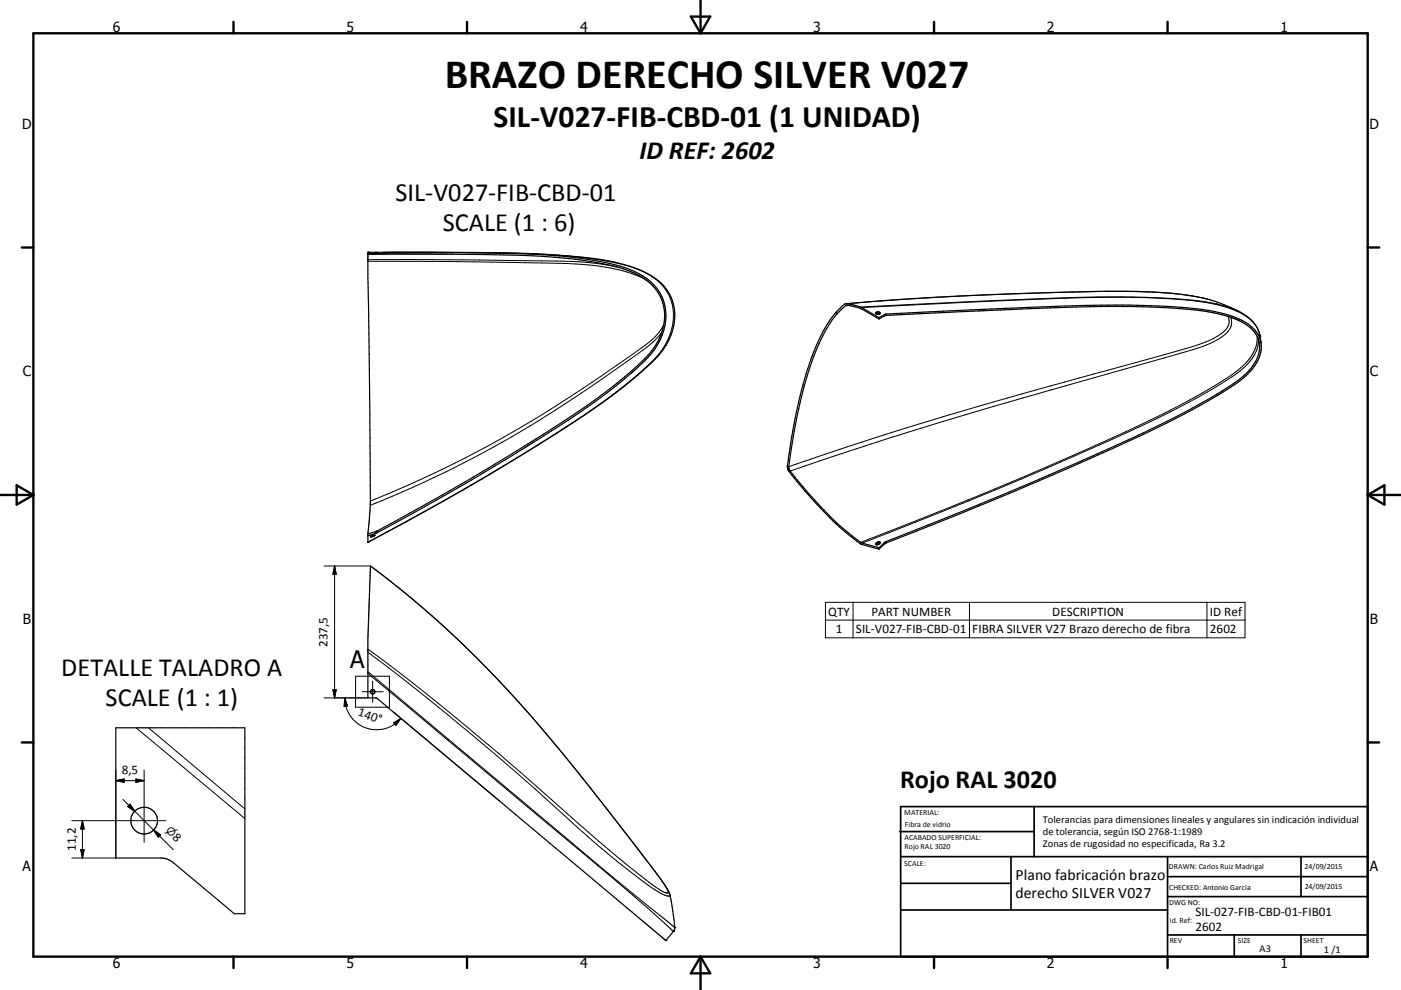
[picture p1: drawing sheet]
<svg xmlns="http://www.w3.org/2000/svg" width="420mm" height="297mm" viewBox="0 0 420 297" stroke-linecap="round" stroke-linejoin="round" font-family="sans-serif">
<g fill="none" stroke="#000" stroke-width=".36">
<path d="M110.3 75.7h32a245.8 245.8 0 0 1 40.3 2.6 32.6 32.6 0 0 1 14.9 6 14.1 14.1 0 0 1 3.1 17.6 28 28 0 0 1-8 9.4 214.9 214.9 0 0 1-31.2 22.2 781.5 781.5 0 0 1-51.1 29.2v-2.6l.7-8.5zM110.3 76.2l31.1 .1a302 302 0 0 1 34.1 1.9l3.1 .5a37.9 37.9 0 0 1 13.2 4.1 13.5 13.5 0 0 1 6 18.4 27.8 27.8 0 0 1-8.3 10 262.7 262.7 0 0 1-34.4 24l-15.5 9.3-16.8 9.5-9.8 5.3-2.7 .9M126.4 75.7l24.6 .3a150.2 150.2 0 0 1 34.8 3.8 19.6 19.6 0 0 1 12.1 8.1 16 16 0 0 1-2.4 17.9l-1.1 1.3a126.5 126.5 0 0 1-22.1 17.6l-11.2 7.3a702.4 702.4 0 0 1-40.8 23.9l-7.3 4-2.7 .9M250.8 93.5v.8M250.8 93.5l1.2-1.2a2.5 2.5 0 0 1 3.4-.9l2.7 .8 5.4 3.1M250.8 94.3l2-2a2.02 2.02 0 0 1 2.7-.4l2.8 .8 5.2 3M250.8 93.5a50.6 50.6 0 0 0-9.1 18.6 157.1 157.1 0 0 0-5.6 28.4l.1 .1a104.2 104.2 0 0 0 14.6 16.7M250.8 94.3a58.9 58.9 0 0 0-9.7 21.7 154.5 154.5 0 0 0-4.6 24.6l.1 .2a127.5 127.5 0 0 0 14.2 16M253.6 91.1a1036.1 1036.1 0 0 1 85.3-3.7 85.2 85.2 0 0 1 25.3 3l2.8 1a19.5 19.5 0 0 1 9.4 6l1.1 2.2 .6 3.3M262.7 94.2l.4-.2 .7 .2M262.7 94.2l-.1-.3a.81 .81 0 0 1 1.2-.1v.4M262.7 94.2l.5 .1 .6-.1"/>
<path d="M263.5 95.3v.4M263.5 95.7l2.2-1.1 52.8-2.3a316.2 316.2 0 0 1 34.3 .2 53.6 53.6 0 0 1 18.8 3.8 8.9 8.9 0 0 1 6.1 7.9 14.1 14.1 0 0 1-7 10.3 220.5 220.5 0 0 1-35.6 18.9l-4.6 2.1a1191.4 1191.4 0 0 1-46 19.5l-18.8 7.4-2.2 1.9M263.5 95.3l2.2-1.1 31.5-1.5a493.8 493.8 0 0 1 56.6-.5 49.9 49.9 0 0 1 17 3.2 10.1 10.1 0 0 1 7.3 8.1 12.4 12.4 0 0 1-5.3 9.9 146.5 146.5 0 0 1-25.2 14.6l-24.4 11.2a1693.1 1693.1 0 0 1-58.1 24.1l-1.6 1.5M250.8 157.3l7.2 5.9 5.5 1.6M250.8 156.8l.9 .8a39.3 39.3 0 0 0 6.8 5.3l5 1.4M250.8 156.8v.5M111.1 161h.1M111.1 169.8a315.4 315.4 0 0 1 58.1 56.8l22.2 28.2a97.3 97.3 0 0 1 9.2 13l.7 3.1 1 7.5-.2 .8-2.5 3-86.4-72.6-.7-.2h-2.2v-18zM111.1 161v.1M111.1 161l.7-.4h.6l-1.3 .5M262.6 163.4h.1M263.5 164.3v.5"/>
<path d="M263.8 163v-.4h-.6l-.5 .3-.1 .5M263.8 163l-.6 .4h-.5M263.8 163h-.5l-.6 .4M34.7 218.3h38.7v55.8h-3.2l-18.2-15.3-1.3-.8-2.1-.6h-13.9zM199.5 282l.1 .1"/>
<circle cx="111.7" cy="207.5" r=".67"/>
<circle cx="43.2" cy="246.2" r="4"/>
</g>
<g fill="#000">
<circle cx="110.3" cy="76.2" r=".18"/>
<circle cx="110.3" cy="75.7" r=".18"/>
<circle cx="111.1" cy="76.2" r=".18"/>
<circle cx="362.4" cy="89.8" r=".18"/>
<circle cx="377.8" cy="100.8" r=".18"/>
<circle cx="110.3" cy="162.7" r=".18"/>
<circle cx="201.9" cy="279.4" r=".18"/>
<circle cx="202.3" cy="278.2" r=".18"/>
<circle cx="199.6" cy="282.2" r=".18"/>
</g>
<g fill="none" stroke="#000" stroke-width=".3">
<path d="M110.3 78.4l42.1 .3a233 233 0 0 1 26.6 1.1 44.7 44.7 0 0 1 14 3.8M110.3 75.7h.5M110.3 77.9l28.8 .1 27.6 .3a81.5 81.5 0 0 1 18.5 1.9M110.3 76.2l23.9 .1M112.3 76.2h3.8M112.5 75.7v.5M113.2 75.7v.5M117.5 75.7a673.4 673.4 0 0 1 51.9 1 78.8 78.8 0 0 1 22.7 4.5 15.4 15.4 0 0 1 8.6 7.7 17.3 17.3 0 0 1-4.2 18.5 164.5 164.5 0 0 1-30.4 23 791.4 791.4 0 0 1-55.8 32.2M198.5 99.5a24.2 24.2 0 0 1-7 6.4 381.6 381.6 0 0 1-58.3 35.9l-10.8 5-11.4 4.8M199 97.5l-.3 .4a19.4 19.4 0 0 1-6.4 6.5 380.5 380.5 0 0 1-63.4 38.2l-17.9 7.7M254.4 91.6l-.9 .1M258 92.1l35.5-1.7a605.8 605.8 0 0 1 53.4-1.1 78.8 78.8 0 0 1 21.2 2.8l3.3 1.3"/>
<path d="M258.3 92.3l30.8-1.6a782.6 782.6 0 0 1 50.1-1.5 120.3 120.3 0 0 1 26 2.3 19.2 19.2 0 0 1 10.8 5.5l.3 .4a7.5 7.5 0 0 1 1.5 3.4M265.1 94.4v.4M265.7 94.2v.4M362.4 89.8a105.1 105.1 0 0 0-25.4-2.4 1051.3 1051.3 0 0 0-83.2 3.7M364.8 91.2h.1M368.2 94.9a4.1 4.1 0 0 1-2.2 5.3l-2.1 1.3a51.7 51.7 0 0 1-10.7 3.7l-42.6 11.8a1226.4 1226.4 0 0 0-47.8 14.2l-26.3 8.8M369 95.2a4.9 4.9 0 0 1-2.6 5.8 28.1 28.1 0 0 1-8.9 3.9l-50.9 14.5a1342.4 1342.4 0 0 0-56.5 17.4l-13.2 4.5M376.9 100.9a12.5 12.5 0 0 1-5.7 10.2 201 201 0 0 1-33.7 18.4l-35.4 15.6-15.9 6.5-28.2 11.1M377.4 102a12.6 12.6 0 0 1-5.6 9.3 225.4 225.4 0 0 1-38.3 20.5 1406.9 1406.9 0 0 1-75 31.1M112.5 159.5v.6M113.2 159.2v.6M97.1 169.8h14a317.2 317.2 0 0 1 56.4 54.8 1168.5 1168.5 0 0 1 31 39.8l1.5 2.4a.59 .59 0 0 1 .4 .6 .59 .59 0 0 1-.5 .5 29.4 29.4 0 0 1-8.5-5.7l-10.3-8.5a1773.5 1773.5 0 0 0-50.8-43.6l-9.9-7.8-10.1-7.5"/>
<path d="M100.3 169.8v39.6M100.3 169.8l.5 2.5h-1zM265.1 162.8v.5M265.7 162.4v.5M110.3 195.7a856.4 856.4 0 0 1 65.8 55.1l11.7 9.8a68.9 68.9 0 0 0 11 7.7l.8 .4a.78 .78 0 0 0 1.3-.1v-.1M247.5 180.7h125.8v10.6h-125.8zM247.5 186h125.8M255.8 180.7v10.6M290.7 180.7v10.6M361.9 180.7v10.6M40.8 218.3l32.6 27.3M44.5 218.3l28.9 24.4"/>
<path d="M97.1 209.4h13.2M99.8 206.9h1l-.5 2.5zM103.4 209.4a9.5 9.5 0 0 0 1.9 5.7 9.5 9.5 0 0 0 13.1 2.1l1.8-1.7M103.4 209.4l.8 2.4-1 .1zM106.6 202.9h10.2v9.3h-10.2zM108.6 207.5h6.3M110.3 202l70.4 58.9 14 12 7.2 6.5M110.3 201.5l68.9 57.9 23.1 18.8M111.7 204.4v6.3M117.8 213.5l32 26.8M118 216.8l2.2-1.3-1.5 2.1zM34.7 234.2h8.5"/>
<path d="M34.7 234.2l2.5-.5v1zM34.7 231v26.4h-13.2M36.9 239.8l3.5 3.6M40.7 233.7l2.5 .5-2.5 .5zM43.2 231v21.7M21.5 246.2h28.2M24.2 254.9h1l-.5 2.5zM24.7 246.2v11.2M24.7 246.2l.5 2.5h-1zM39 241.3l1.4 2.1-2.1-1.4zM40.4 243.4l5.7 5.6M46.1 249l5.8 5.9"/>
<path d="M46.1 249l2.1 1.5-.7 .7zM201.9 279.4h.1M202.3 278.2h.1"/>
</g>
<g fill="none" stroke="#000" stroke-width=".71">
<path d="M10 10h400v277h-400zM70 6.6v3.4M140 6.6v3.4M207.1 5h5.8l-2.9 5zM210 0v10M280 6.6v3.4M350 6.6v3.4M6.6 74.2h3.4M410 74.2h3.5M0 148.5h10M5 145.6l5 2.9-5 2.9zM410 148.5h10.1"/>
<path d="M410 148.5l5.1-2.9v5.8zM6.6 222.7h3.4M410 222.7h3.5M70 287v3.4M140 287v3.4M210 287v10M210 287l2.9 5h-5.8zM280 287v3.4M350 287v3.4"/>
</g>
<g fill="none" stroke="#000" stroke-width=".51">
<path d="M269.7 249.5h40.3M270 242h140v45h-140zM270 257h140M303.1 257v16M310 242v15M350 257v30M390.1 257v12M270 265h33.1M270 273h80M350 269h60M350 263h60M350 280.5h60"/>
<path d="M370 280.5v6.5M390.1 280.5v6.5"/>
</g>
<path d="M100.3 169.8l.5 2.5h-1zM99.8 206.9h1l-.5 2.5zM103.4 209.4l.8 2.4-1 .1zM118 216.8l2.2-1.3-1.5 2.1zM34.7 234.2l2.5-.5v1zM40.7 233.7l2.5 .5-2.5 .5zM24.2 254.9h1l-.5 2.5zM24.7 246.2l.5 2.5h-1zM39 241.3l1.4 2.1-2.1-1.4zM46.1 249l2.1 1.5-.7 .7z" fill="#000" stroke="#000" stroke-width=".3"/>
<text font-size="12.6" x="133.3" y="26.3">BRAZO DERECHO SILVER V027</text>
<text font-size="9.4" x="148" y="38.2">SIL-V027-FIB-CBD-01 (1 UNIDAD)</text>
<g font-size="7.9">
<text x="191.7" y="47.7">ID REF: 2602</text>
<text x="118.6" y="60.5">SIL-V027-FIB-CBD-01</text>
<text x="132.8" y="69.4">SCALE (1 : 6)</text>
<text x="18.4" y="202.7">DETALLE TALADRO A</text>
<text x="31.7" y="211.7">SCALE (1 : 1)</text>
<text x="269.8" y="236.4">Rojo RAL 3020</text>
</g>
<text font-size="7.2" x="105" y="200.5">A</text>
<g font-size="4.7">
<text x="304.5" y="263.9">Plano fabricación brazo</text>
<text x="304.5" y="269.3">derecho SILVER V027</text>
</g>
<g font-size="4.2">
<text x="33.9" y="9.6">6</text>
<text x="103.9" y="9.6">5</text>
<text x="173.9" y="9.6">4</text>
<text x="243.8" y="9.6">3</text>
<text x="313.9" y="9.6">2</text>
<text x="383.9" y="9.6">1</text>
<text x="6.7" y="38.7">D</text>
<text x="410.5" y="38.7">D</text>
<text x="6.9" y="112.9">C</text>
<text x="410.7" y="112.9">C</text>
<text x="6.9" y="187.1">B</text>
<text x="410.7" y="187.1">B</text>
<text x="6.8" y="261.4">A</text>
<text x="410.7" y="261.4">A</text>
<text x="33.9" y="290.4">6</text>
<text x="103.9" y="290.4">5</text>
<text x="173.9" y="290.4">4</text>
<text x="243.8" y="290.4">3</text>
<text x="313.9" y="290.4">2</text>
<text x="383.9" y="290.4">1</text>
</g>
<g font-size="3.9">
<text x="248.3" y="184.7">QTY</text>
<text x="261.3" y="184.7">PART NUMBER</text>
<text x="315.5" y="184.7">DESCRIPTION</text>
<text x="362.7" y="184.7">ID Ref</text>
<text x="250.6" y="189.9">1</text>
<text x="256.6" y="189.9">SIL-V027-FIB-CBD-01</text>
<text x="291.5" y="190">FIBRA SILVER V27 Brazo derecho de fibra</text>
<text x="362.7" y="189.9">2602</text>
<text x="98.2" y="194.1" transform="rotate(-90 98.2 194.1)">237,5</text>
<text x="107.1" y="214.6" transform="rotate(20 107.1 214.6)">140°</text>
<text x="36.5" y="232.2">8,5</text>
<text x="51.5" y="251.5" transform="rotate(45 51.5 251.5)">8</text>
<text x="22.7" y="255.3" transform="rotate(-90 22.7 255.3)">11,2</text>
<text x="358.4" y="274.9">SIL-027-FIB-CBD-01-FIB01</text>
<text x="358.4" y="279.4">2602</text>
</g>
<text font-size="3.3" x="49.5" y="249.4" transform="rotate(45 49.5 249.4)">⌀</text>
<g font-size="3.1">
<text x="312.7" y="246.8">Tolerancias para dimensiones lineales y angulares sin indicación individual</text>
<text x="312.7" y="250.4">de tolerancia, según ISO 2768-1:1989</text>
<text x="312.7" y="254">Zonas de rugosidad no especificada, Ra 3.2</text>
<text x="377.6" y="285.6">A3</text>
<text x="396.9" y="285.9">1 /1</text>
</g>
<g font-size="2.4">
<text x="271.1" y="244.4">MATERIAL:</text>
<text x="271.2" y="252">ACABADO SUPERFICIAL:</text>
<text x="271.3" y="248">Fibra de vidrio</text>
<text x="271.2" y="254.7">Rojo RAL 3020</text>
<text x="271.1" y="259.7">SCALE:</text>
<text x="350.4" y="260.8">DRAWN: Carlos Ruiz Madrigal</text>
<text x="391.1" y="260.6">24/09/2015</text>
<text x="350.5" y="267">CHECKED: Antonio Garcia</text>
<text x="391.2" y="266.7">24/09/2015</text>
<text x="350.5" y="271.4">DWG NO:</text>
<text x="350.7" y="276.9">Id. Ref:</text>
<text x="350.7" y="282.8">REV</text>
<text x="371.1" y="282.9">SIZE</text>
<text x="390.8" y="283">SHEET</text>
</g>
</svg>
